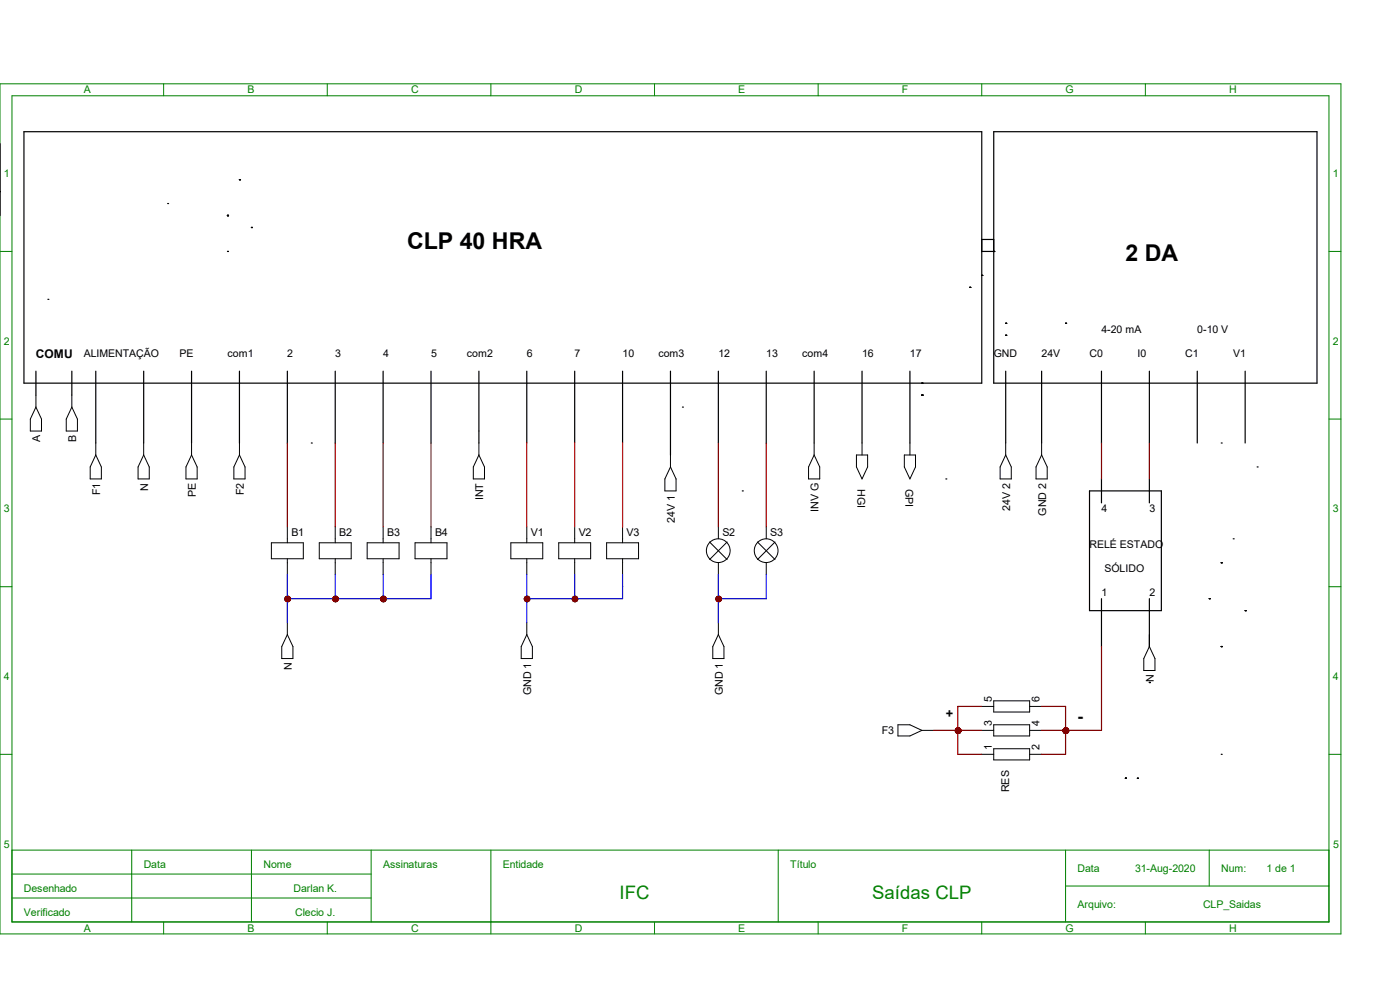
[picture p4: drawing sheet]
<svg xmlns="http://www.w3.org/2000/svg" width="297mm" height="210mm" viewBox="0 0 297 210" stroke-linecap="round" stroke-linejoin="round" font-family="sans-serif">
<g fill="none" stroke="#008000" stroke-width=".21">
<path d="M0 17.8h284.5v180.3h-284.5zM34.7 17.8v2.5M69.4 17.8v2.5M104.1 17.8v2.5M138.9 17.8v2.5M173.6 17.8v2.5M208.3 17.8v2.5M243 17.8v2.5M2.5 20.3h279.4v175.3h-279.4zM0 53.3h2.5M281.9 53.3h2.6M0 88.9h2.5"/>
<path d="M281.9 88.9h2.6M0 124.5h2.5M281.9 124.5h2.6M0 160h2.5M281.9 160h2.6M2.5 180.3h279.4M2.5 185.4h76.2M2.5 190.5h76.2M27.9 180.3v15.3M34.7 195.6v2.5M53.3 180.3v15.3M69.4 195.6v2.5"/>
<path d="M78.7 180.3v15.3M104.1 180.3v17.8M138.9 195.6v2.5M165.1 180.3v15.3M173.6 195.6v2.5M208.3 195.6v2.5M226.1 188h55.8M226.1 180.3v15.3M243 195.6v2.5M256.5 180.3v7.7"/>
</g>
<g fill="none" stroke="#000" stroke-width=".25">
<path d="M0 30.5v15.2M50.8 38.1h.1M210.8 27.9h68.6v53.4h-68.6zM0 40.6h.1M35.6 43.2h.1M48.3 45.7h.1M53.3 48.3h.1M20.3 78.7v15.3M30.5 78.7v15.3M50.8 78.7v15.3M61 78.7v15.3M71.1 78.7v15.3"/>
<path d="M81.3 78.7v15.3M91.4 78.7v15.3M101.6 78.7v15.3M111.8 78.7v15.3M121.9 78.7v15.3M132.1 78.7v15.3M152.4 78.7v15.3M162.6 78.7v15.3M172.7 78.7v15.3M182.9 78.7v15.3M193 78.7v15.3M213.4 68.6h.1"/>
<path d="M213.4 71.1h.1M226.1 68.6h.1M66 94h.1M142.2 81.3v15.2M195.6 83.8h.1M195.6 81.3h.1M259.1 94h.1M157.5 104.1h.1M200.7 101.6h.1M233.7 127v10.2M243.8 127v10.2M259.1 137.2h.1"/>
<path d="M264.2 129.5h.1M243.8 144.8h.1M238.8 165.1h.1M241.3 165.1h.1M259.1 160h.1"/>
</g>
<g fill="none" stroke="#000" stroke-width=".21">
<path d="M20.3 96.5l1.2 2.6v2.5h-2.4v-2.5zM20.3 94v2.5M30.5 96.5l1.2 2.6v2.5h-2.4v-2.5zM30.5 94v2.5M50.8 94v2.5M50.8 96.5l1.2 2.6v2.5h-2.4v-2.5zM101.6 96.5l1.2 2.6v2.5h-2.4v-2.5zM101.6 94v2.5M142.2 96.5v2.6M142.2 99.1l1.2 2.5v2.5h-2.3v-2.5zM172.7 96.5l1.2 2.6v2.5h-2.4v-2.5zM172.7 94v2.5"/>
<path d="M181.7 96.5h2.4v2.6l-1.2 2.5-1.2-2.5zM182.9 94v2.5M191.9 96.5h2.3v2.6l-1.2 2.5-1.1-2.5zM193 94v2.5M57.6 115.1h6.7v3.4h-6.7zM61 111.8v3.3M61 118.5v3.4M67.7 115.1h6.8v3.4h-6.8zM71.1 111.8v3.3M71.1 118.5v3.4M77.9 115.1h6.8v3.4h-6.8zM81.3 111.8v3.3"/>
<path d="M81.3 118.5v3.4M88.1 115.1h6.7v3.4h-6.7zM91.4 111.8v3.3M91.4 118.5v3.4M108.4 115.1h6.7v3.4h-6.7zM111.8 111.8v3.3M111.8 118.5v3.4M118.5 115.1h6.8v3.4h-6.8zM121.9 111.8v3.3M121.9 118.5v3.4M128.7 115.1h6.8v3.4h-6.8zM132.1 111.8v3.3"/>
<path d="M132.1 118.5v3.4M150.5 115l3.8 3.7M152.4 111.8v2.5M152.4 119.4v2.5M154.3 115l-3.8 3.7M160.7 115l3.7 3.7M162.6 111.8v2.5M162.6 119.4v2.5M164.4 115l-3.7 3.7M61 132.1v2.5M61 134.6l1.1 2.6v2.5h-2.3v-2.5zM152.4 132.1v2.5"/>
<path d="M152.4 134.6l1.2 2.6v2.5h-2.4v-2.5zM243.8 134.6v2.6M243.8 137.2l1.2 2.5v2.5h-2.3v-2.5z"/>
<circle cx="152.4" cy="116.8" r="2.52"/>
<circle cx="162.5" cy="116.8" r="2.52"/>
</g>
<g fill="#f00" stroke="#800000" stroke-width=".21">
<circle cx="61" cy="127.1" r=".57"/>
<circle cx="71.2" cy="127.1" r=".57"/>
<circle cx="81.3" cy="127.1" r=".57"/>
</g>
<path d="M111.8 132.1v2.5M111.8 134.6l1.1 2.6v2.5h-2.3v-2.5z" fill="none" stroke="#000" stroke-width=".21"/>
<g fill="#f00" stroke="#800000" stroke-width=".21">
<circle cx="111.8" cy="127.1" r=".57"/>
<circle cx="122" cy="127.1" r=".57"/>
<circle cx="152.5" cy="127.1" r=".57"/>
</g>
<g fill="none" stroke="#000" stroke-width=".21">
<path d="M7.6 83.8v2.6M7.6 86.4l1.2 2.5v2.5h-2.4v-2.5zM15.2 86.4l1.2 2.5v2.5h-2.3v-2.5zM15.2 83.8v2.6M213.4 94v2.5M213.4 96.5l1.1 2.6v2.5h-2.3v-2.5zM221 96.5l1.2 2.6v2.5h-2.4v-2.5zM221 94v2.5M190.5 153.8h2.5l2.6 1.1-2.6 1.2h-2.5zM195.6 154.9h2.5M208.3 154.9h2.5M208.3 149.9h2.5"/>
<path d="M210.8 148.7h7.6v2.3h-7.6zM210.8 153.8h7.6v2.3h-7.6zM210.8 158.8h7.6v2.4h-7.6zM218.4 154.9h2.6M218.4 149.9h2.6M208.3 160h2.5M218.4 160h2.6"/>
</g>
<g fill="none" stroke="#000" stroke-width=".25">
<path d="M7.6 78.7v5.1M10.2 63.5h.1M15.2 78.7v5.1M142.2 78.7v2.6M213.4 78.7v15.3M221 78.7v15.3M233.7 78.7v15.3M243.8 78.7v15.3M254 78.7v15.3M264.2 78.7v15.3M144.8 86.4h.1M266.7 99.1h.1"/>
<path d="M233.7 101.6v5.1M243.8 101.6v5.1M261.6 114.3h.1"/>
</g>
<g fill="#f00" stroke="#800000" stroke-width=".21">
<circle cx="226.1" cy="155" r=".57"/>
<circle cx="203.3" cy="155" r=".57"/>
</g>
<path d="M5.1 27.9h203.2v53.4h-203.2zM48.3 53.3h.1M208.3 58.4h.1M208.3 50.8h2.5v2.5M208.3 53.3h2.5M210.8 53.3h.1M40.6 78.7v15.3M205.7 61h.1M231.1 104.1h15.3v25.4h-15.3zM259.1 119.4h.1M256.5 127h.1" fill="none" stroke="#000" stroke-width=".25"/>
<path d="M40.6 94v2.5M40.6 96.5l1.2 2.6v2.5h-2.3v-2.5z" fill="none" stroke="#000" stroke-width=".21"/>
<g fill="#f00" stroke="#800000" stroke-width=".25">
<circle cx="61" cy="127.1" r=".57"/>
<circle cx="71.2" cy="127.1" r=".57"/>
<circle cx="81.3" cy="127.1" r=".57"/>
<circle cx="111.8" cy="127.1" r=".57"/>
<circle cx="122" cy="127.1" r=".57"/>
<circle cx="152.5" cy="127.1" r=".57"/>
<circle cx="226.1" cy="155" r=".57"/>
<circle cx="203.3" cy="155" r=".57"/>
</g>
<path d="M61 94v17.8M71.1 94v17.8M81.3 94v17.8M91.4 94v17.8M152.4 94v17.8M162.6 94v17.8M233.7 94v7.6M243.8 94v7.6M233.7 137.2v17.7h-12.7M198.1 154.9h10.2M208.3 149.9h-5.1v10.1h5.1M221 149.9h5.1v10.1h-5.1" fill="none" stroke="#800000" stroke-width=".25"/>
<path d="M61 121.9v10.2M71.1 121.9v5.1M81.3 121.9v5.1M91.4 121.9v5.1h-30.4M111.8 121.9v10.2M121.9 121.9v5.1M132.1 121.9v5.1h-20.3M152.4 121.9v10.2M162.6 121.9v5.1h-10.2" fill="none" stroke="#00f" stroke-width=".25"/>
<g fill="#800000" stroke="#800000" stroke-width=".25">
<circle cx="61" cy="127.1" r=".57"/>
<circle cx="71.2" cy="127.1" r=".57"/>
<circle cx="81.3" cy="127.1" r=".57"/>
<circle cx="111.8" cy="127.1" r=".57"/>
<circle cx="122" cy="127.1" r=".57"/>
<circle cx="152.5" cy="127.1" r=".57"/>
<circle cx="226.1" cy="155" r=".57"/>
<circle cx="203.3" cy="155" r=".57"/>
</g>
<path d="M111.8 94v17.8M121.9 94v17.8M132.1 94v17.8" fill="none" stroke="#f00" stroke-width=".25"/>
<g font-size="4.9">
<text x="86.4" y="52.8">CLP 40 HRA</text>
<text x="238.8" y="55.4">2 DA</text>
</g>
<g font-size="3.9" fill="#008000">
<text x="131.4" y="190.7">IFC</text>
<text x="185" y="190.7">Saídas CLP</text>
</g>
<text font-size="3.6" x="228.6" y="153.2">-</text>
<text font-size="2.7" x="200.7" y="152.4">+</text>
<text font-size="2.5" x="7.6" y="76">COMU</text>
<g font-size="2.3">
<text x="8.6" y="93.8" transform="rotate(-90 8.6 93.8)">A</text>
<text x="16.2" y="93.8" transform="rotate(-90 16.2 93.8)">B</text>
<text x="21.3" y="105.1" transform="rotate(-90 21.3 105.1)">F1</text>
<text x="31.4" y="104.1" transform="rotate(-90 31.4 104.1)">N</text>
<text x="41.6" y="105.5" transform="rotate(-90 41.6 105.5)">PE</text>
<text x="51.7" y="105.1" transform="rotate(-90 51.7 105.1)">F2</text>
<text x="102.5" y="106.1" transform="rotate(-90 102.5 106.1)">INT</text>
<text x="182" y="103.7" transform="rotate(90 182 103.7)">HGI</text>
<text x="192.1" y="103.7" transform="rotate(90 192.1 103.7)">GPI</text>
<text x="61.8" y="113.8">B1</text>
<text x="72" y="113.8">B2</text>
<text x="82.1" y="113.8">B3</text>
<text x="92.3" y="113.8">B4</text>
<text x="112.6" y="113.8">V1</text>
<text x="122.8" y="113.8">V2</text>
<text x="132.9" y="113.8">V3</text>
<text x="143.2" y="111" transform="rotate(-90 143.2 111)">24V 1</text>
<text x="153.2" y="113.8">S2</text>
<text x="163.4" y="113.8">S3</text>
<text x="173.7" y="108.7" transform="rotate(-90 173.7 108.7)">INV G</text>
<text x="214.3" y="108.4" transform="rotate(-90 214.3 108.4)">24V 2</text>
<text x="221.9" y="109.4" transform="rotate(-90 221.9 109.4)">GND 2</text>
<text x="61.9" y="142.2" transform="rotate(-90 61.9 142.2)">N</text>
<text x="112.7" y="147.5" transform="rotate(-90 112.7 147.5)">GND 1</text>
<text x="153.3" y="147.5" transform="rotate(-90 153.3 147.5)">GND 1</text>
<text x="210.4" y="149" transform="rotate(-90 210.4 149)">5</text>
<text x="220.6" y="149" transform="rotate(-90 220.6 149)">6</text>
<text x="244.8" y="144.7" transform="rotate(-90 244.8 144.7)">N</text>
<text x="187.1" y="155.8">F3</text>
<text x="210.4" y="154.1" transform="rotate(-90 210.4 154.1)">3</text>
<text x="220.6" y="154.1" transform="rotate(-90 220.6 154.1)">4</text>
<text x="210.4" y="159.2" transform="rotate(-90 210.4 159.2)">1</text>
<text x="220.6" y="159.2" transform="rotate(-90 220.6 159.2)">2</text>
<text x="214.1" y="168.1" transform="rotate(-90 214.1 168.1)">RES</text>
</g>
<g font-size="2.2" fill="#008000">
<text x="17.8" y="19.8">A</text>
<text x="52.5" y="19.8">B</text>
<text x="87.2" y="19.8">C</text>
<text x="121.9" y="19.8">D</text>
<text x="156.6" y="19.8">E</text>
<text x="191.3" y="19.8">F</text>
<text x="226.1" y="19.8">G</text>
<text x="260.8" y="19.8">H</text>
<text x=".8" y="37.6">1</text>
<text x="282.8" y="37.6">1</text>
<text x=".8" y="73.2">2</text>
<text x="282.8" y="73.2">2</text>
<text x=".8" y="108.7">3</text>
<text x="282.8" y="108.7">3</text>
<text x=".8" y="144.3">4</text>
<text x="282.8" y="144.3">4</text>
<text x=".8" y="179.8">5</text>
<text x="282.8" y="179.8">5</text>
<text x="30.5" y="184.1">Data</text>
<text x="55.9" y="184.1">Nome</text>
<text x="81.3" y="184.1">Assinaturas</text>
<text x="106.7" y="184.1">Entidade</text>
<text x="167.6" y="184.1">Título</text>
<text x="228.6" y="184.9">Data</text>
<text x="240.8" y="184.9">31-Aug-2020</text>
<text x="259.1" y="184.9">Num:</text>
<text x="268.7" y="184.9">1 de 1</text>
<text x="5.1" y="189.1">Desenhado</text>
<text x="62.3" y="189.1">Darlan K.</text>
<text x="5.1" y="194.2">Verificado</text>
<text x="17.8" y="197.6">A</text>
<text x="52.5" y="197.6">B</text>
<text x="62.6" y="194.2">Clecio J.</text>
<text x="87.2" y="197.6">C</text>
<text x="121.9" y="197.6">D</text>
<text x="156.6" y="197.6">E</text>
<text x="191.3" y="197.6">F</text>
<text x="226.1" y="197.6">G</text>
<text x="228.6" y="192.5">Arquivo:</text>
<text x="255.2" y="192.5">CLP_Saidas</text>
<text x="260.8" y="197.6">H</text>
</g>
<g font-size="2.2">
<text x="233.7" y="70.6">4-20 mA</text>
<text x="254" y="70.6">0-10 V</text>
<text x="17.8" y="75.7">ALIMENTAÇÃO</text>
<text x="38.1" y="75.7">PE</text>
<text x="48.3" y="75.7">com1</text>
<text x="61" y="75.7">2</text>
<text x="71.1" y="75.7">3</text>
<text x="81.3" y="75.7">4</text>
<text x="91.4" y="75.7">5</text>
<text x="99.1" y="75.7">com2</text>
<text x="111.8" y="75.7">6</text>
<text x="121.9" y="75.7">7</text>
<text x="132.1" y="75.7">10</text>
<text x="139.7" y="75.7">com3</text>
<text x="152.4" y="75.7">12</text>
<text x="162.6" y="75.7">13</text>
<text x="170.2" y="75.7">com4</text>
<text x="182.9" y="75.7">16</text>
<text x="193" y="75.7">17</text>
<text x="210.8" y="75.7">GND</text>
<text x="221" y="75.7">24V</text>
<text x="231.1" y="75.7">C0</text>
<text x="241.3" y="75.7">I0</text>
<text x="251.5" y="75.7">C1</text>
<text x="261.6" y="75.7">V1</text>
<text x="233.7" y="108.7">4</text>
<text x="243.8" y="108.7">3</text>
<text x="231.1" y="116.3">RELÉ ESTADO</text>
<text x="234.3" y="121.4">SÓLIDO</text>
<text x="233.7" y="126.5">1</text>
<text x="243.8" y="126.5">2</text>
</g>
</svg>
